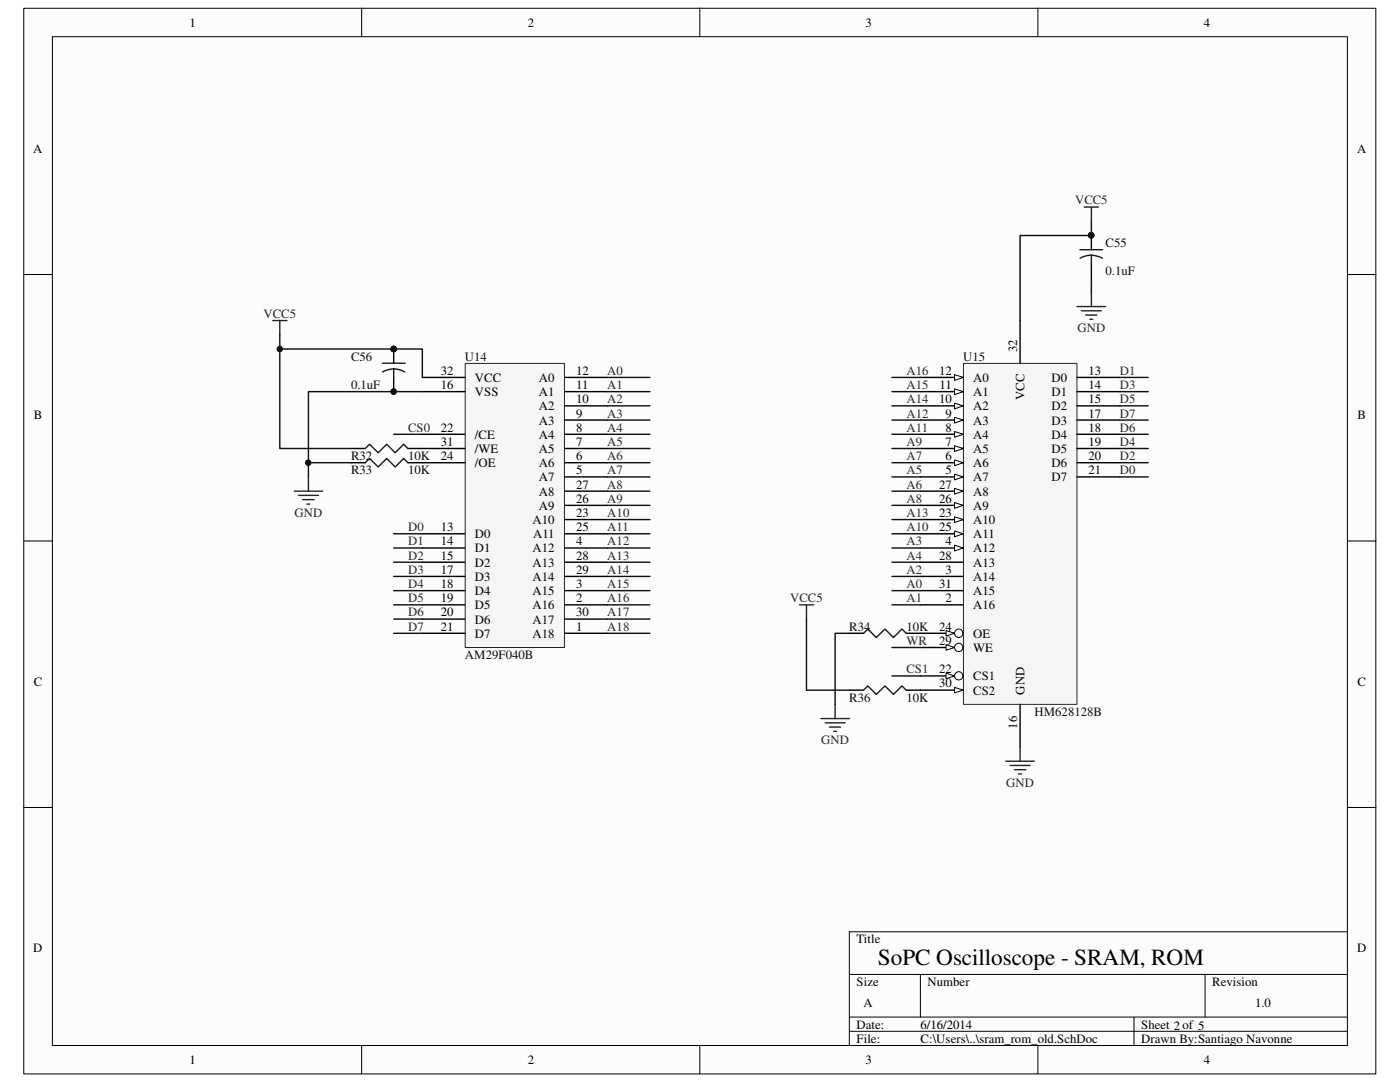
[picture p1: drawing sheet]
# Altium schematic sheet sram_rom_old.SchDoc: SoPC Oscilloscope - SRAM, ROM
size A; DrawnBy: Santiago Navonne; Revision: 1.0; SheetNumber: 2; SheetTotal: 5

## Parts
C55  value 0.1uF  [CAPC1608L]  (hidden comment: Cap2)
C56  value 0.1uF  [CAPC1608L]  (hidden comment: Cap2)
R32  value 10K  [RESC1608N]  (hidden comment: Res3)
R33  value 10K  [RESC1608N]  (hidden comment: Res3)
R34  value 10K  [RESC1608N]  (hidden comment: Res3)
R36  value 10K  [RESC1608N]  (hidden comment: Res3)
U14  AM29F040B  [PLCCS32]
U15  HM628128B  [DIP32]

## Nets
GND: C55.2 C56.2 R33.1 R34.1 U14.16(VSS) U15.16(GND)
VCC: C55.1 C56.1 R32.1 R36.1 U14.32(VCC) U15.32(VCC)  [also labelled VCC5]
A0: U14.12(A0) U15.31(A15)
A1: U14.11(A1) U15.2(A16)
A2: U14.10(A2) U15.3(A14)
A3: U14.9(A3) U15.4(A12)
A4: U14.8(A4) U15.28(A13)
A5: U14.7(A5) U15.5(A7)
A6: U14.6(A6) U15.27(A8)
A7: U14.5(A7) U15.6(A6)
A8: U14.27(A8) U15.26(A9)
A9: U14.26(A9) U15.7(A5)
A10: U14.23(A10) U15.25(A11)
A11: U14.25(A11) U15.8(A4)
A12: U14.4(A12) U15.9(A3)
A13: U14.28(A13) U15.23(A10)
A14: U14.29(A14) U15.10(A2)
A15: U14.3(A15) U15.11(A1)
A16: U14.2(A16) U15.12(A0)
A17: U14.30(A17)
A18: U14.1(A18)
CS0: U14.22(/CE)
CS1: U15.22(CS1)
D0: U14.13(D0) U15.21(D7)
D1: U14.14(D1) U15.13(D0)
D2: U14.15(D2) U15.20(D6)
D3: U14.17(D3) U15.14(D1)
D4: U14.18(D4) U15.19(D5)
D5: U14.19(D5) U15.15(D2)
D6: U14.20(D6) U15.18(D4)
D7: U14.21(D7) U15.17(D3)
WR: U15.29(WE)
NetR32_2: R32.2 U14.31(/WE)
NetR33_2: R33.2 U14.24(/OE)
NetR34_2: R34.2 U15.24(OE)
NetR36_2: R36.2 U15.30(CS2)
